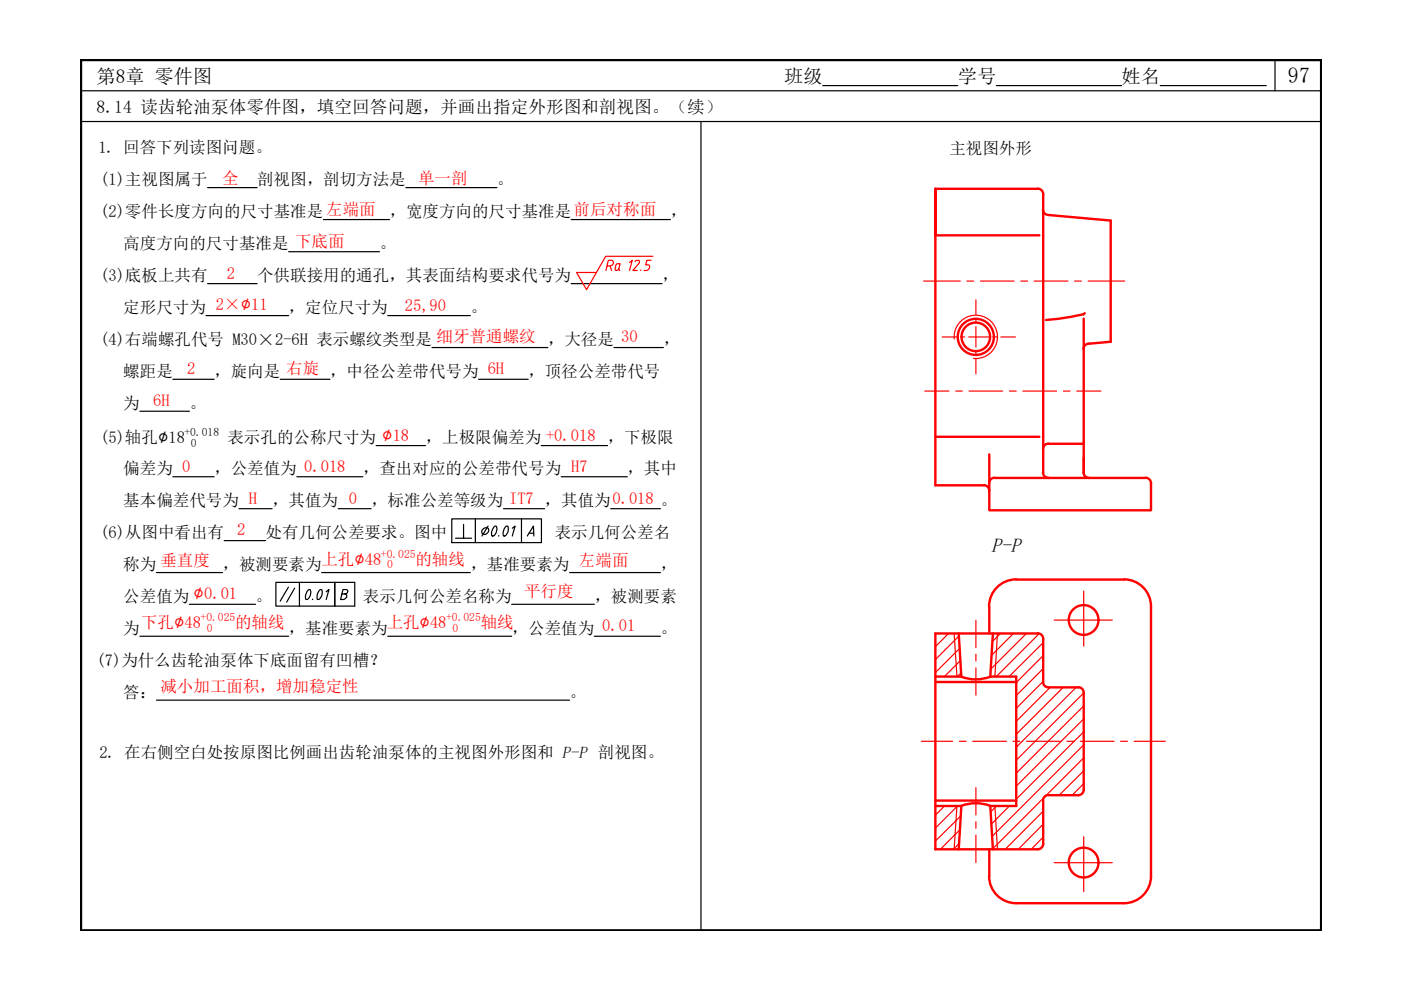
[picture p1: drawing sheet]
<svg xmlns="http://www.w3.org/2000/svg" width="297mm" height="210mm" viewBox="0 0 297 210" stroke-linecap="round" stroke-linejoin="round" font-family="sans-serif">
<!-- layer: 0 -->
<path d="M17.2 12.7h262.9v184.6h-262.9z" fill="none" stroke="#000" stroke-width=".51"/>
<path d="M17.2 19.2h262.9M174.4 18.1h28.7M211.2 18.1h26.6M246 18.1h22.5M270.3 12.7v6.5M17.2 25.8h262.9M148.6 25.8v171.5" fill="none" stroke="#000" stroke-width=".25"/>
<g fill="none" stroke="#000" stroke-width=".25">
<path d="M44 39.8h10.5M86 39.8h19.4M61.2 53.4h19.3M68.6 46.6h14M121.1 46.6h21M43.7 66.9h17.5M44 60.1h10.5M82.2 66.9h17.5M91.6 73.7h24.5M121.1 60.1h19.3M130.2 73.7h10.5M29.7 87.2h10.5"/>
<path d="M36.6 80.4h8.8M59.4 80.4h10.6M79.7 94.5h10.5M101.5 80.4h10.5M114.8 94.5h14M36.6 101.1h8.8M47.5 114.6h8.8M50.7 107.9h7M62.9 101.1h14M71.7 107.9h7M95.8 110h19v5h-19zM96.6 114.1h1.7"/>
<path d="M98.3 111.2v2.9h1.7M100.8 110v5M102.3 112.3l.4-.3a.62 .62 0 0 1 .9 .2 .62 .62 0 0 1-.3 .9 .62 .62 0 0 1-1 .1 .62 .62 0 0 1 0-.9zM103.5 111.5l-1.3 2.2M104.8 111.7l.3-.2a1.41 1.41 0 0 1-.4 2.1h-.4a1.84 1.84 0 0 1 .5-1.9zM105.8 113.6l-.1 .1M106.8 107.9h8.7M107.2 111.7l.4-.2a1.49 1.49 0 0 1-.7 2.2l-.1-.1a1.94 1.94 0 0 1 .4-1.9zM108.6 112l.6-.5-.6 2.2M110.6 110v5M111.8 113.7l1.3-2.2 .1 2.2M112.1 113.1h1"/>
<path d="M119 101.1h14M129.5 107.9h10.5M29.7 134.9h31.5M33.2 121.4h14M40.2 128.1h14M58.5 123.5h16.7v5h-16.7zM61.2 124.5l-1.8 3M62.5 124.7l-1.7 3M63.5 123.5v5M65.4 125h.2a1.41 1.41 0 0 1-.4 2.1h-.3a1.93 1.93 0 0 1 .5-2.1zM66.3 127l-.1 .1M67.7 125.2l.4-.2a1.49 1.49 0 0 1-.7 2.1h-.1a2.12 2.12 0 0 1 .4-1.9z"/>
<path d="M68.2 121.4h31.5M69.2 125.5l.6-.5-.6 2.1M71 123.5v5M72.5 125.9l1-.1 .2-.3v-.3l-.3-.2h-.7l-.5 2.1a1.17 1.17 0 0 0 1.3-.5v-.4l-.4-.3M82.2 134.9h26.3M108.5 128.1h17.5M120.8 121.4h19.2M126 134.9h14M33.2 148.4h87.6"/>
</g>
<g fill="none" stroke="#f00" stroke-width=".25">
<path d="M128.8 56.4h.6a.61 .61 0 0 0 .7-.5 .61 .61 0 0 0-.4-.7h-.7l-.5 2.1M129.4 56.5l.3 .8M131.2 57.1l-.4 .2h-.3l.1-1.1 .2-.2 .7-.1-.3 1.2 .2 .2M133.5 55.7l.6-.5-.6 2.1M134.6 55.5a.46 .46 0 0 1 .7-.3 .46 .46 0 0 1 .1 .7l-1.2 1.4h.9M135.9 57.2l-.1 .1M138 55.2h-.9l-.2 1h.8v.4l-.4 .7h-.7M138.4 54.3h-10l-4 7.1-2.2-3.6h4.3M195.8 59.6h7.8M205 59.6h1.4M207.9 59.6h7.1M216.4 59.6h1.5"/>
<path d="M219.3 59.6h7.1M227.8 59.6h1.5M230.7 59.6h7.7M199.8 71.4h3M202.3 71.9a4.6 4.6 0 0 1 4.4-5.1 4.6 4.6 0 0 1 4.8 4.8 4.6 4.6 0 0 1-5.1 4.4M203.7 71.4h.8M205.4 71.4h4.3M206.9 63.6v3.1M206.9 67.5v.9M206.9 69.3v4.3M206.9 74.4v.9M206.9 76.1v3.2"/>
<path d="M210.5 71.4h.9M212.2 71.4h3.1M196.1 82.9h5.1M202.6 82.9h1.4M205.5 82.9h7.1M214 82.9h1.5M216.9 82.9h7.1M225.5 82.9h1.4M228.3 82.9h5.1M198.4 134.3l-.1 .1M201.1 134.3l-2.8 2.8M202.3 134.3l.6 9.2"/>
<path d="M203.3 134.9l-5 5M203.5 137.5l-5.2 5.1M206.9 131.5v5.8M206.9 138.7v1.5M211.5 134.3l-.6 9.2M212.1 134.3l-1.7 1.7M214.9 134.3l-4.6 4.6M217.6 134.3l-7.5 7.5M220.3 134.4l-9.1 9.1M221.2 136.3l-7.3 7.2M221.2 139l-5.7 5.7M223.5 131.5h12.3"/>
<path d="M229.8 125.3v11.7M195.4 157.2h6.6M203.4 157.2h1.4M203.6 140.1l-3.4 3.4M203.8 142.6l-.8 .9M206.2 157.2h7.2M206.9 141.6v5.8M214.8 157.2h1.4M217.7 157.2h7.1M221.2 141.8l-5.7 5.7M221.2 144.5l-5.7 5.7M222.7 145.7l-7.2 7.2"/>
<path d="M225.4 145.7l-9.9 10M226.2 157.2h1.5M228.2 145.7l-12.7 12.7M229.1 157.2h7.1M229.8 157.9l-19.5 19.4M229.8 146.9l-14.3 14.3M229.8 149.7l-14.3 14.2M229.8 152.4l-14.3 14.3M229.8 155.2l-14.3 14.2M237.6 157.2h1.4M240.5 157.2h6.6M200.3 170.9l-2 1.9"/>
<path d="M202.9 170.9l-.6 9.2M203 170.9l-4.7 4.7M203.4 178.8l-1.3 1.3M203.5 175.9l-4.1 4.2M203.7 173l-5.4 5.3M206.9 167v5.8M206.9 174.2v1.4M206.9 177.1v5.8M210.9 170.9l.6 9.2M211.3 170.9l-1.3 1.3M214 170.9l-3.8 3.8M221.2 172l-8.1 8.1"/>
<path d="M221.2 174.7l-5.3 5.4M221.2 177.5l-2.6 2.6M229.8 160.7l-19.3 19.2M229.8 163.4l-5.2 5.2M229.8 166.1l-2.5 2.5M229.8 177.4v11.6M223.5 182.9h12.3"/>
</g>
<g fill="none" stroke="#f00" stroke-width=".51">
<path d="M220 40a1.16 1.16 0 0 1 1.2 1.2M198.3 40h21.7M220.4 49.9h-22.1v-9.9v62.9h10.3M221.1 44.4a1.16 1.16 0 0 0 1.1 1.2M221.2 41.2v59M222.2 45.6l13.3 1.2v25.7l-4.7 .4M229.8 67.5v32.7M230 66.4l-.2 .2-2.7 .6-5.3 .6M230.8 72.8a1.16 1.16 0 0 0-1.1 1.2M198.3 92.6h22.1M209.7 96.3v11.9h34.3v-5.7a1.16 1.16 0 0 0-1.1-1.2M222.3 94.1a1.16 1.16 0 0 0-1.2 1.1"/>
<path d="M222.3 94.1h7.5M208.6 102.9a1.16 1.16 0 0 1 1.1 1.1M210.9 101.3a1.16 1.16 0 0 0-1.2 1.2M210.9 101.3h32M221.1 100.2a1.16 1.16 0 0 0 1.2 1.1M229.7 100.2a1.16 1.16 0 0 0 1.2 1.1M203.3 134.3l.5 9.2h-5.5M209.7 128.6v5.7M210.5 134.3l-.5 9.2h5.5v27.4h-5.5M215.4 122.8a5.7 5.7 0 0 0-5.7 5.8M215.5 122.9h22.8M220 134.3a1.16 1.16 0 0 1 1.2 1.1v9.2"/>
<path d="M220 134.3h-21.7v45.8h21.7a1.16 1.16 0 0 0 1.2-1.2M238.3 122.8a5.7 5.7 0 0 1 5.7 5.8v57.2a5.7 5.7 0 0 1-5.7 5.7h-22.8a5.7 5.7 0 0 1-5.8-5.7M198.3 144.6h17.2M203.8 143.5a8.5 8.5 0 0 0 6.2 0M221.1 144.6a1.16 1.16 0 0 0 1.2 1.1h6.3M228.6 145.7a1.16 1.16 0 0 1 1.2 1.2v20.6a1.16 1.16 0 0 1-1.2 1.1h-6.3M198.3 170.9h5.5M198.3 169.7h17.2M203.8 170.9a8.5 8.5 0 0 1 6.2 0M203.8 170.9l-.5 9.2M210 170.9l.5 9.2M221.2 169.7v9.2"/>
<path d="M222.3 168.6a1.16 1.16 0 0 0-1.2 1.1M209.7 180.1v5.7"/>
<circle cx="206.9" cy="71.4" r="3.8"/>
<circle cx="206.9" cy="71.4" r="3"/>
<circle cx="229.7" cy="131.5" r="3.2"/>
<circle cx="229.7" cy="182.9" r="3.2"/>
</g>
<text font-size="4.7" x="273.1" y="17.6">97</text>
<text font-size="4.2" x="210.2" y="117">P-P</text>
<g font-size="4.1">
<text x="20.5" y="17.6">第8章 零件图</text>
<text x="166.3" y="17.6">班级</text>
<text x="203.1" y="17.6">学号</text>
<text x="237.8" y="17.6">姓名</text>
</g>
<text font-size="3.7" x="20.5" y="23.9">8.14 读齿轮油泵体零件图，填空回答问题，并画出指定外形图和剖视图。（续）</text>
<g font-size="3.5">
<text x="20.9" y="32.5">1. 回答下列读图问题。</text>
<text x="201.3" y="32.7">主视图外形</text>
<text x="21.2" y="39.3">(1)主视图属于</text>
<text x="54.5" y="39.3">剖视图，剖切方法是</text>
<text x="105.4" y="39.3">。</text>
<text x="21.2" y="46.1">(2)零件长度方向的尺寸基准是 左端面</text>
<text x="82.6" y="46.1">，宽度方向的尺寸基准是前后对称面</text>
<text x="142.1" y="46.1">，</text>
<text x="26.1" y="52.9">高度方向的尺寸基准是 下底面</text>
<text x="80.5" y="52.9">。</text>
<text x="21.2" y="59.6">(3)底板上共有</text>
<text x="54.5" y="59.6">个供联接用的通孔，其表面结构要求代号为</text>
<text x="140.4" y="59.6">，</text>
<text x="26.1" y="66.4">定形尺寸为 2×∅11</text>
<text x="61.2" y="66.4">，定位尺寸为</text>
<text x="99.7" y="66.4">。</text>
<text x="21.2" y="73.2">(4)右端螺孔代号 M30×2-6H 表示螺纹类型是 细牙普通螺纹</text>
<text x="116.1" y="73.2">，大径是 30</text>
<text x="140.7" y="73.2">，</text>
<text x="26.1" y="80">螺距是</text>
<text x="45.4" y="80">，旋向是 右旋 ，中径公差带代号为 6H</text>
<text x="112" y="80">，顶径公差带代号</text>
<text x="26.1" y="86.7">为</text>
<text x="40.2" y="86.7">。</text>
<text x="21.2" y="94">(5)轴孔∅18</text>
<text x="48.2" y="94">表示孔的公称尺寸为 ∅18</text>
<text x="90.2" y="94">，上极限偏差为 +0.018</text>
<text x="128.8" y="94">，下极限</text>
<text x="26.1" y="100.6">偏差为 0</text>
<text x="45.4" y="100.6">，公差值为 0.018</text>
<text x="76.9" y="100.6">，查出对应的公差带代号为 H7</text>
<text x="133" y="100.6">，其中</text>
<text x="26.1" y="107.3">基本偏差代号为 H</text>
<text x="57.7" y="107.3">，其值为 0</text>
<text x="78.7" y="107.3">，标准公差等级为 IT7 ，其值为0.018 。</text>
<text x="21.2" y="114.1">(6)从图中看出有</text>
<text x="56.3" y="114.1">处有几何公差要求。图中</text>
<text x="117.6" y="114.1">表示几何公差名</text>
<text x="26.1" y="120.9">称为 垂直度</text>
<text x="47.2" y="120.9">，被测要素为</text>
<text x="99.7" y="120.9">，基准要素为 左端面</text>
<text x="140" y="120.9">，</text>
<text x="26.1" y="127.7">公差值为 ∅0.01</text>
<text x="54.2" y="127.7">。</text>
<text x="76.9" y="127.7">表示几何公差名称为</text>
<text x="126" y="127.7">，被测要素</text>
<text x="26.1" y="134.4">为</text>
<text x="61.2" y="134.4">，基准要素为</text>
<text x="108.5" y="134.4">，公差值为 0.01</text>
<text x="140" y="134.4">。</text>
<text x="20.5" y="141.2">(7)为什么齿轮油泵体下底面留有凹槽？</text>
<text x="26.1" y="147.9">答：</text>
<text x="120.8" y="147.9">。</text>
<text x="21.1" y="160.8">2. 在右侧空白处按原图比例画出齿轮油泵体的主视图外形图和 P-P 剖视图。</text>
</g>
<g font-size="3.5" fill="#f00">
<text x="47.1" y="39.1">全</text>
<text x="88.6" y="39.1">单一剖</text>
<text x="48.1" y="59.3">2</text>
<text x="85.8" y="65.9">25,90</text>
<text x="39.7" y="79.2">2</text>
<text x="32.5" y="86">6H</text>
<text x="50.3" y="113.4">2</text>
<text x="68.1" y="119.7">上孔∅48</text>
<text x="88.1" y="119.7">的轴线</text>
<text x="111.1" y="126.6">平行度</text>
<text x="29.9" y="133.3">下孔∅48</text>
<text x="49.9" y="133.3">的轴线</text>
<text x="82" y="133.3">上孔∅48</text>
<text x="101.9" y="133.3">轴线</text>
<text x="34" y="146.8">减小加工面积，增加稳定性</text>
</g>
<g font-size="2.5">
<text x="39.1" y="92.5">+0.018</text>
<text x="40.5" y="94.7">0</text>
</g>
<g font-size="2.5" fill="#f00">
<text x="80.8" y="118.2">+0.025</text>
<text x="82.1" y="120.5">0</text>
<text x="42.5" y="131.7">+0.025</text>
<text x="94.6" y="131.7">+0.025</text>
<text x="43.9" y="134">0</text>
<text x="95.9" y="134">0</text>
</g>
</svg>
